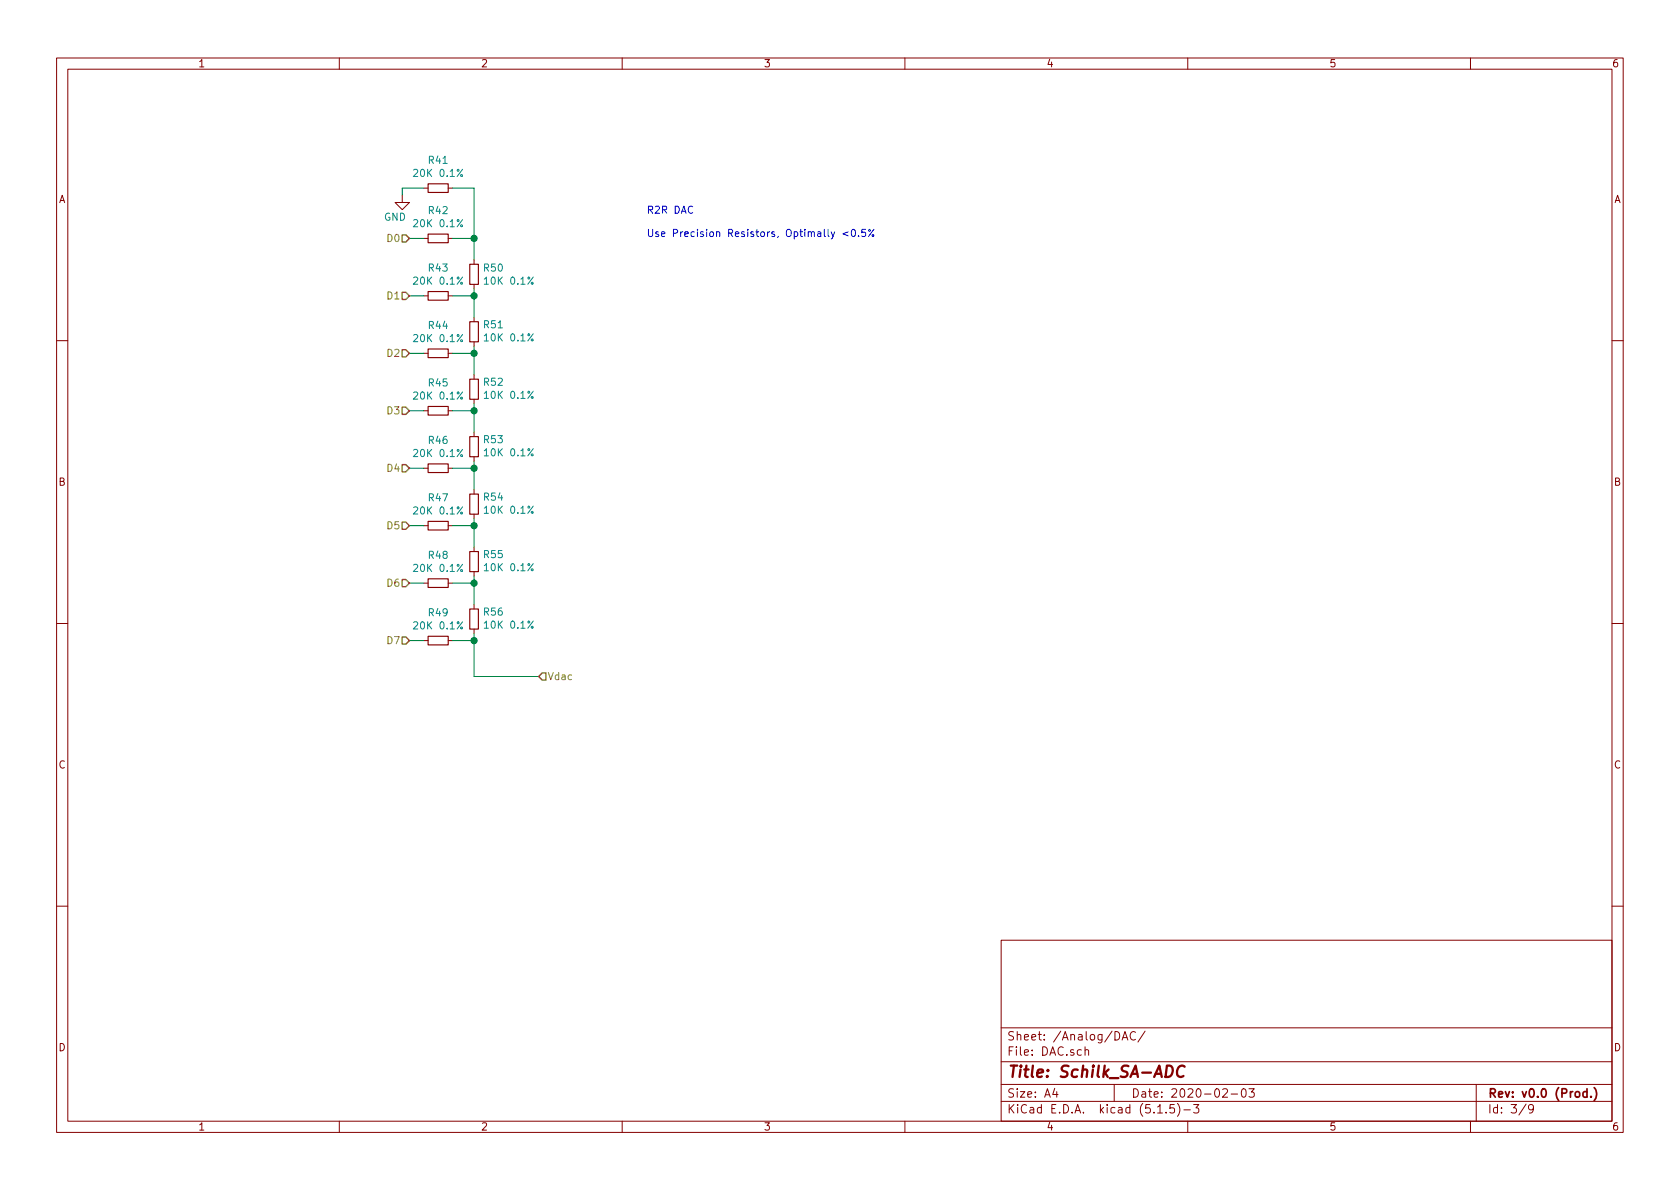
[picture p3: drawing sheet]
EESchema Schematic File Version 4
EELAYER 30 0
EELAYER END
$Descr A4 11693 8268
encoding utf-8
Sheet 3 9
Title "Schilk_SA-ADC"
Date "2020-02-03"
Rev "v0.0 (Prod.)"
Comp ""
Comment1 ""
Comment2 ""
Comment3 ""
Comment4 ""
$EndDescr
Text HLabel 2850 1650 0    50   Input ~ 0
D0
Text HLabel 2850 2050 0    50   Input ~ 0
D1
Text HLabel 2850 2450 0    50   Input ~ 0
D2
Text HLabel 2850 2850 0    50   Input ~ 0
D3
Text HLabel 2850 3250 0    50   Input ~ 0
D4
Text HLabel 2850 3650 0    50   Input ~ 0
D5
Text HLabel 2850 4050 0    50   Input ~ 0
D6
Text HLabel 2850 4450 0    50   Input ~ 0
D7
Text HLabel 3750 4700 2    50   Input ~ 0
Vdac
$Comp
L Device:R_Small R50
U 1 1
P 3300 1900
F 0 "R50" H 3241 1946 50  0000 R CNN
F 1 "10K 0.1%" H 3241 1855 50  0000 R CNN
F 2 "Resistor_SMD:R_0603_1608Metric" H 3300 1900 50  0001 C CNN
F 3 "~" H 3300 1900 50  0001 C CNN
	1    3300 1900
	-1   0    0    -1  
$EndComp
$Comp
L Device:R_Small R41
U 1 1
P 3050 1300
F 0 "R41" V 2854 1300 50  0000 C CNN
F 1 "20K 0.1%" V 2945 1300 50  0000 C CNN
F 2 "Resistor_SMD:R_0603_1608Metric" H 3050 1300 50  0001 C CNN
F 3 "~" H 3050 1300 50  0001 C CNN
	1    3050 1300
	0    1    1    0   
$EndComp
$Comp
L Device:R_Small R42
U 1 1
P 3050 1650
F 0 "R42" V 2854 1650 50  0000 C CNN
F 1 "20K 0.1%" V 2945 1650 50  0000 C CNN
F 2 "Resistor_SMD:R_0603_1608Metric" H 3050 1650 50  0001 C CNN
F 3 "~" H 3050 1650 50  0001 C CNN
	1    3050 1650
	0    1    1    0   
$EndComp
Wire Wire Line
	3300 1800 3300 1650
Wire Wire Line
	3300 1650 3150 1650
$Comp
L Device:R_Small R51
U 1 1
P 3300 2300
F 0 "R51" H 3241 2254 50  0000 R CNN
F 1 "10K 0.1%" H 3241 2345 50  0000 R CNN
F 2 "Resistor_SMD:R_0603_1608Metric" H 3300 2300 50  0001 C CNN
F 3 "~" H 3300 2300 50  0001 C CNN
	1    3300 2300
	-1   0    0    1   
$EndComp
$Comp
L Device:R_Small R43
U 1 1
P 3050 2050
F 0 "R43" V 2854 2050 50  0000 C CNN
F 1 "20K 0.1%" V 2945 2050 50  0000 C CNN
F 2 "Resistor_SMD:R_0603_1608Metric" H 3050 2050 50  0001 C CNN
F 3 "~" H 3050 2050 50  0001 C CNN
	1    3050 2050
	0    1    1    0   
$EndComp
Wire Wire Line
	3300 2200 3300 2050
Wire Wire Line
	3300 2050 3150 2050
$Comp
L Device:R_Small R52
U 1 1
P 3300 2700
F 0 "R52" H 3241 2654 50  0000 R CNN
F 1 "10K 0.1%" H 3241 2745 50  0000 R CNN
F 2 "Resistor_SMD:R_0603_1608Metric" H 3300 2700 50  0001 C CNN
F 3 "~" H 3300 2700 50  0001 C CNN
	1    3300 2700
	-1   0    0    1   
$EndComp
$Comp
L Device:R_Small R44
U 1 1
P 3050 2450
F 0 "R44" V 2854 2450 50  0000 C CNN
F 1 "20K 0.1%" V 2945 2450 50  0000 C CNN
F 2 "Resistor_SMD:R_0603_1608Metric" H 3050 2450 50  0001 C CNN
F 3 "~" H 3050 2450 50  0001 C CNN
	1    3050 2450
	0    1    1    0   
$EndComp
Wire Wire Line
	3300 2600 3300 2450
Wire Wire Line
	3300 2450 3150 2450
$Comp
L Device:R_Small R53
U 1 1
P 3300 3100
F 0 "R53" H 3241 3054 50  0000 R CNN
F 1 "10K 0.1%" H 3241 3145 50  0000 R CNN
F 2 "Resistor_SMD:R_0603_1608Metric" H 3300 3100 50  0001 C CNN
F 3 "~" H 3300 3100 50  0001 C CNN
	1    3300 3100
	-1   0    0    1   
$EndComp
$Comp
L Device:R_Small R45
U 1 1
P 3050 2850
F 0 "R45" V 2854 2850 50  0000 C CNN
F 1 "20K 0.1%" V 2945 2850 50  0000 C CNN
F 2 "Resistor_SMD:R_0603_1608Metric" H 3050 2850 50  0001 C CNN
F 3 "~" H 3050 2850 50  0001 C CNN
	1    3050 2850
	0    1    1    0   
$EndComp
Wire Wire Line
	3300 3000 3300 2850
Wire Wire Line
	3300 2850 3150 2850
$Comp
L Device:R_Small R54
U 1 1
P 3300 3500
F 0 "R54" H 3241 3454 50  0000 R CNN
F 1 "10K 0.1%" H 3241 3545 50  0000 R CNN
F 2 "Resistor_SMD:R_0603_1608Metric" H 3300 3500 50  0001 C CNN
F 3 "~" H 3300 3500 50  0001 C CNN
	1    3300 3500
	-1   0    0    1   
$EndComp
$Comp
L Device:R_Small R46
U 1 1
P 3050 3250
F 0 "R46" V 2854 3250 50  0000 C CNN
F 1 "20K 0.1%" V 2945 3250 50  0000 C CNN
F 2 "Resistor_SMD:R_0603_1608Metric" H 3050 3250 50  0001 C CNN
F 3 "~" H 3050 3250 50  0001 C CNN
	1    3050 3250
	0    1    1    0   
$EndComp
Wire Wire Line
	3300 3400 3300 3250
Wire Wire Line
	3300 3250 3150 3250
$Comp
L Device:R_Small R55
U 1 1
P 3300 3900
F 0 "R55" H 3241 3854 50  0000 R CNN
F 1 "10K 0.1%" H 3241 3945 50  0000 R CNN
F 2 "Resistor_SMD:R_0603_1608Metric" H 3300 3900 50  0001 C CNN
F 3 "~" H 3300 3900 50  0001 C CNN
	1    3300 3900
	-1   0    0    1   
$EndComp
$Comp
L Device:R_Small R47
U 1 1
P 3050 3650
F 0 "R47" V 2854 3650 50  0000 C CNN
F 1 "20K 0.1%" V 2945 3650 50  0000 C CNN
F 2 "Resistor_SMD:R_0603_1608Metric" H 3050 3650 50  0001 C CNN
F 3 "~" H 3050 3650 50  0001 C CNN
	1    3050 3650
	0    1    1    0   
$EndComp
Wire Wire Line
	3300 3800 3300 3650
Wire Wire Line
	3300 3650 3150 3650
$Comp
L Device:R_Small R56
U 1 1
P 3300 4300
F 0 "R56" H 3241 4254 50  0000 R CNN
F 1 "10K 0.1%" H 3241 4345 50  0000 R CNN
F 2 "Resistor_SMD:R_0603_1608Metric" H 3300 4300 50  0001 C CNN
F 3 "~" H 3300 4300 50  0001 C CNN
	1    3300 4300
	-1   0    0    1   
$EndComp
$Comp
L Device:R_Small R48
U 1 1
P 3050 4050
F 0 "R48" V 2854 4050 50  0000 C CNN
F 1 "20K 0.1%" V 2945 4050 50  0000 C CNN
F 2 "Resistor_SMD:R_0603_1608Metric" H 3050 4050 50  0001 C CNN
F 3 "~" H 3050 4050 50  0001 C CNN
	1    3050 4050
	0    1    1    0   
$EndComp
Wire Wire Line
	3300 4200 3300 4050
Wire Wire Line
	3300 4050 3150 4050
$Comp
L Device:R_Small R49
U 1 1
P 3050 4450
F 0 "R49" V 2854 4450 50  0000 C CNN
F 1 "20K 0.1%" V 2945 4450 50  0000 C CNN
F 2 "Resistor_SMD:R_0603_1608Metric" H 3050 4450 50  0001 C CNN
F 3 "~" H 3050 4450 50  0001 C CNN
	1    3050 4450
	0    1    1    0   
$EndComp
Wire Wire Line
	3300 4450 3150 4450
Wire Wire Line
	3300 2000 3300 2050
Connection ~ 3300 2050
Wire Wire Line
	3300 2400 3300 2450
Connection ~ 3300 2450
Wire Wire Line
	3300 2800 3300 2850
Connection ~ 3300 2850
Wire Wire Line
	3300 3200 3300 3250
Connection ~ 3300 3250
Wire Wire Line
	3300 3600 3300 3650
Connection ~ 3300 3650
Wire Wire Line
	3300 4000 3300 4050
Connection ~ 3300 4050
Wire Wire Line
	3300 4400 3300 4450
Connection ~ 3300 4450
Wire Wire Line
	3150 1300 3300 1300
Wire Wire Line
	3300 1300 3300 1650
Connection ~ 3300 1650
Wire Wire Line
	2950 1300 2800 1300
$Comp
L power:GND #PWR0205
U 1 1
P 2800 1350
F 0 "#PWR0205" H 2800 1100 50  0001 C CNN
F 1 "GND" H 2750 1200 50  0000 C CNN
F 2 "" H 2800 1350 50  0001 C CNN
F 3 "" H 2800 1350 50  0001 C CNN
	1    2800 1350
	1    0    0    -1  
$EndComp
Wire Wire Line
	2800 1300 2800 1350
Wire Wire Line
	2850 1650 2950 1650
Wire Wire Line
	2850 2050 2950 2050
Wire Wire Line
	2850 2450 2950 2450
Wire Wire Line
	2850 2850 2950 2850
Wire Wire Line
	2850 3250 2950 3250
Wire Wire Line
	2850 3650 2950 3650
Wire Wire Line
	2850 4050 2950 4050
Wire Wire Line
	2850 4450 2950 4450
Wire Wire Line
	3300 4700 3750 4700
Wire Wire Line
	3300 4450 3300 4700
Text Notes 4500 1650 0    50   ~ 0
R2R DAC\n\nUse Precision Resistors, Optimally <0.5%\n
$EndSCHEMATC
